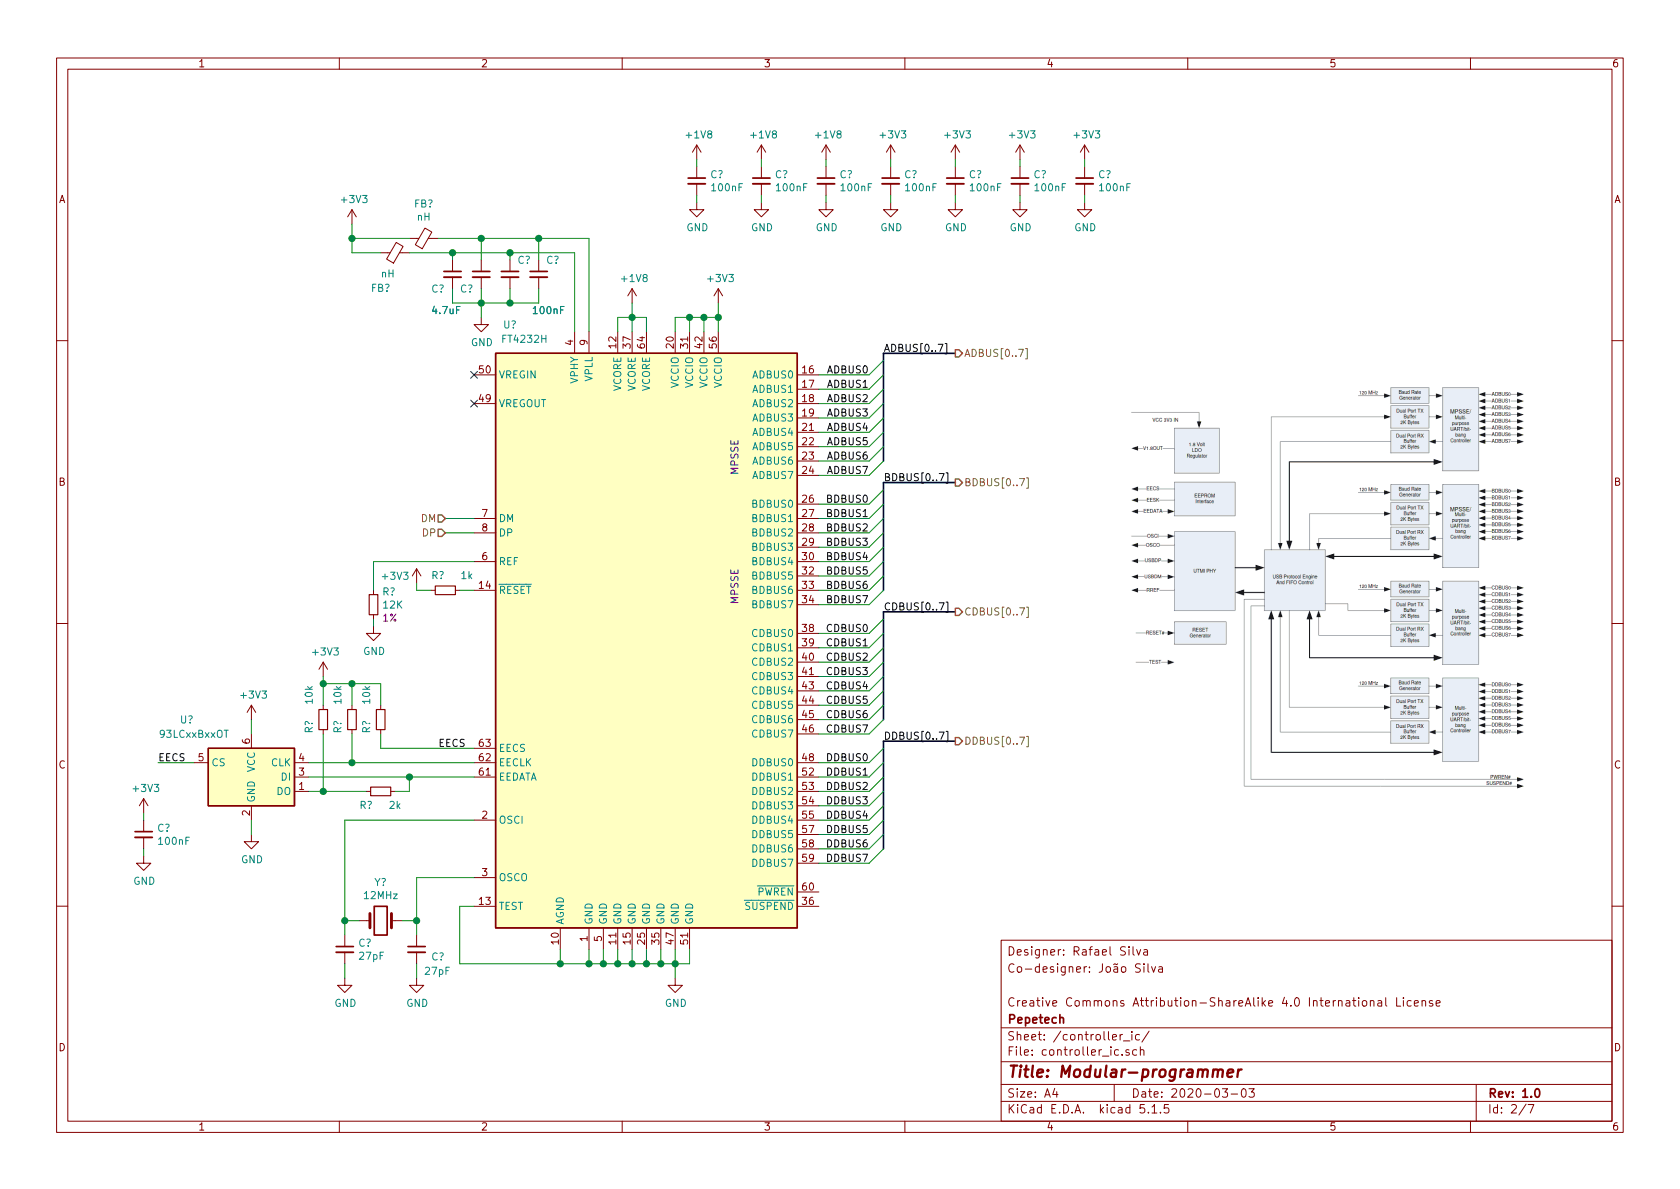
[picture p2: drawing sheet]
EESchema Schematic File Version 4
EELAYER 30 0
EELAYER END
$Descr A4 11693 8268
encoding utf-8
Sheet 2 7
Title "Modular-programmer"
Date "2020-03-03"
Rev "1.0"
Comp "Pepetech"
Comment1 "Creative Commons Attribution-ShareAlike 4.0 International License"
Comment2 ""
Comment3 "Co-designer: João Silva"
Comment4 "Designer: Rafael Silva"
$EndDescr
Wire Wire Line
	4850 1100 4850 1150
$Comp
L power:+1V8 #PWR?
U 1 1
P 4850 1100
F 0 "#PWR?" H 4850 950 50  0001 C CNN
F 1 "+1V8" H 4865 1273 50  0000 C CNN
F 2 "" H 4850 1100 50  0001 C CNN
F 3 "" H 4850 1100 50  0001 C CNN
	1    4850 1100
	1    0    0    -1  
$EndComp
Wire Wire Line
	4850 1350 4850 1400
$Comp
L Device:C_Small C?
U 1 1
P 4850 1250
F 0 "C?" H 4942 1296 50  0000 L CNN
F 1 "100nF" H 4942 1205 50  0000 L CNN
F 2 "" H 4850 1250 50  0001 C CNN
F 3 "~" H 4850 1250 50  0001 C CNN
	1    4850 1250
	1    0    0    -1  
$EndComp
$Comp
L power:GND #PWR?
U 1 1
P 4850 1400
F 0 "#PWR?" H 4850 1150 50  0001 C CNN
F 1 "GND" H 4855 1227 50  0000 C CNN
F 2 "" H 4850 1400 50  0001 C CNN
F 3 "" H 4850 1400 50  0001 C CNN
	1    4850 1400
	1    0    0    -1  
$EndComp
Wire Wire Line
	5300 1100 5300 1150
$Comp
L power:+1V8 #PWR?
U 1 1
P 5300 1100
F 0 "#PWR?" H 5300 950 50  0001 C CNN
F 1 "+1V8" H 5315 1273 50  0000 C CNN
F 2 "" H 5300 1100 50  0001 C CNN
F 3 "" H 5300 1100 50  0001 C CNN
	1    5300 1100
	1    0    0    -1  
$EndComp
Wire Wire Line
	5300 1350 5300 1400
$Comp
L Device:C_Small C?
U 1 1
P 5300 1250
F 0 "C?" H 5392 1296 50  0000 L CNN
F 1 "100nF" H 5392 1205 50  0000 L CNN
F 2 "" H 5300 1250 50  0001 C CNN
F 3 "~" H 5300 1250 50  0001 C CNN
	1    5300 1250
	1    0    0    -1  
$EndComp
$Comp
L power:GND #PWR?
U 1 1
P 5300 1400
F 0 "#PWR?" H 5300 1150 50  0001 C CNN
F 1 "GND" H 5305 1227 50  0000 C CNN
F 2 "" H 5300 1400 50  0001 C CNN
F 3 "" H 5300 1400 50  0001 C CNN
	1    5300 1400
	1    0    0    -1  
$EndComp
Wire Wire Line
	5750 1100 5750 1150
$Comp
L power:+1V8 #PWR?
U 1 1
P 5750 1100
F 0 "#PWR?" H 5750 950 50  0001 C CNN
F 1 "+1V8" H 5765 1273 50  0000 C CNN
F 2 "" H 5750 1100 50  0001 C CNN
F 3 "" H 5750 1100 50  0001 C CNN
	1    5750 1100
	1    0    0    -1  
$EndComp
Wire Wire Line
	5750 1350 5750 1400
$Comp
L Device:C_Small C?
U 1 1
P 5750 1250
F 0 "C?" H 5842 1296 50  0000 L CNN
F 1 "100nF" H 5842 1205 50  0000 L CNN
F 2 "" H 5750 1250 50  0001 C CNN
F 3 "~" H 5750 1250 50  0001 C CNN
	1    5750 1250
	1    0    0    -1  
$EndComp
$Comp
L power:GND #PWR?
U 1 1
P 5750 1400
F 0 "#PWR?" H 5750 1150 50  0001 C CNN
F 1 "GND" H 5755 1227 50  0000 C CNN
F 2 "" H 5750 1400 50  0001 C CNN
F 3 "" H 5750 1400 50  0001 C CNN
	1    5750 1400
	1    0    0    -1  
$EndComp
Wire Wire Line
	7550 1350 7550 1400
Wire Wire Line
	7550 1150 7550 1100
$Comp
L Device:C_Small C?
U 1 1
P 7550 1250
F 0 "C?" H 7642 1296 50  0000 L CNN
F 1 "100nF" H 7642 1205 50  0000 L CNN
F 2 "" H 7550 1250 50  0001 C CNN
F 3 "~" H 7550 1250 50  0001 C CNN
	1    7550 1250
	1    0    0    -1  
$EndComp
$Comp
L power:GND #PWR?
U 1 1
P 7550 1400
F 0 "#PWR?" H 7550 1150 50  0001 C CNN
F 1 "GND" H 7555 1227 50  0000 C CNN
F 2 "" H 7550 1400 50  0001 C CNN
F 3 "" H 7550 1400 50  0001 C CNN
	1    7550 1400
	1    0    0    -1  
$EndComp
$Comp
L power:+3V3 #PWR?
U 1 1
P 7550 1100
F 0 "#PWR?" H 7550 950 50  0001 C CNN
F 1 "+3V3" H 7565 1273 50  0000 C CNN
F 2 "" H 7550 1100 50  0001 C CNN
F 3 "" H 7550 1100 50  0001 C CNN
	1    7550 1100
	1    0    0    -1  
$EndComp
Wire Wire Line
	7100 1350 7100 1400
Wire Wire Line
	7100 1150 7100 1100
$Comp
L Device:C_Small C?
U 1 1
P 7100 1250
F 0 "C?" H 7192 1296 50  0000 L CNN
F 1 "100nF" H 7192 1205 50  0000 L CNN
F 2 "" H 7100 1250 50  0001 C CNN
F 3 "~" H 7100 1250 50  0001 C CNN
	1    7100 1250
	1    0    0    -1  
$EndComp
$Comp
L power:GND #PWR?
U 1 1
P 7100 1400
F 0 "#PWR?" H 7100 1150 50  0001 C CNN
F 1 "GND" H 7105 1227 50  0000 C CNN
F 2 "" H 7100 1400 50  0001 C CNN
F 3 "" H 7100 1400 50  0001 C CNN
	1    7100 1400
	1    0    0    -1  
$EndComp
$Comp
L power:+3V3 #PWR?
U 1 1
P 7100 1100
F 0 "#PWR?" H 7100 950 50  0001 C CNN
F 1 "+3V3" H 7115 1273 50  0000 C CNN
F 2 "" H 7100 1100 50  0001 C CNN
F 3 "" H 7100 1100 50  0001 C CNN
	1    7100 1100
	1    0    0    -1  
$EndComp
Wire Wire Line
	6650 1350 6650 1400
Wire Wire Line
	6650 1150 6650 1100
$Comp
L Device:C_Small C?
U 1 1
P 6650 1250
F 0 "C?" H 6742 1296 50  0000 L CNN
F 1 "100nF" H 6742 1205 50  0000 L CNN
F 2 "" H 6650 1250 50  0001 C CNN
F 3 "~" H 6650 1250 50  0001 C CNN
	1    6650 1250
	1    0    0    -1  
$EndComp
$Comp
L power:GND #PWR?
U 1 1
P 6650 1400
F 0 "#PWR?" H 6650 1150 50  0001 C CNN
F 1 "GND" H 6655 1227 50  0000 C CNN
F 2 "" H 6650 1400 50  0001 C CNN
F 3 "" H 6650 1400 50  0001 C CNN
	1    6650 1400
	1    0    0    -1  
$EndComp
$Comp
L power:+3V3 #PWR?
U 1 1
P 6650 1100
F 0 "#PWR?" H 6650 950 50  0001 C CNN
F 1 "+3V3" H 6665 1273 50  0000 C CNN
F 2 "" H 6650 1100 50  0001 C CNN
F 3 "" H 6650 1100 50  0001 C CNN
	1    6650 1100
	1    0    0    -1  
$EndComp
Wire Wire Line
	6200 1350 6200 1400
Wire Wire Line
	6200 1150 6200 1100
$Comp
L Device:C_Small C?
U 1 1
P 6200 1250
F 0 "C?" H 6292 1296 50  0000 L CNN
F 1 "100nF" H 6292 1205 50  0000 L CNN
F 2 "" H 6200 1250 50  0001 C CNN
F 3 "~" H 6200 1250 50  0001 C CNN
	1    6200 1250
	1    0    0    -1  
$EndComp
$Comp
L power:GND #PWR?
U 1 1
P 6200 1400
F 0 "#PWR?" H 6200 1150 50  0001 C CNN
F 1 "GND" H 6205 1227 50  0000 C CNN
F 2 "" H 6200 1400 50  0001 C CNN
F 3 "" H 6200 1400 50  0001 C CNN
	1    6200 1400
	1    0    0    -1  
$EndComp
$Comp
L power:+3V3 #PWR?
U 1 1
P 6200 1100
F 0 "#PWR?" H 6200 950 50  0001 C CNN
F 1 "+3V3" H 6215 1273 50  0000 C CNN
F 2 "" H 6200 1100 50  0001 C CNN
F 3 "" H 6200 1100 50  0001 C CNN
	1    6200 1100
	1    0    0    -1  
$EndComp
Wire Wire Line
	1000 5900 1000 5950
Wire Wire Line
	1000 5700 1000 5650
$Comp
L Device:C_Small C?
U 1 1
P 1000 5800
F 0 "C?" H 1092 5846 50  0000 L CNN
F 1 "100nF" H 1092 5755 50  0000 L CNN
F 2 "" H 1000 5800 50  0001 C CNN
F 3 "~" H 1000 5800 50  0001 C CNN
	1    1000 5800
	1    0    0    -1  
$EndComp
$Comp
L power:GND #PWR?
U 1 1
P 1000 5950
F 0 "#PWR?" H 1000 5700 50  0001 C CNN
F 1 "GND" H 1005 5777 50  0000 C CNN
F 2 "" H 1000 5950 50  0001 C CNN
F 3 "" H 1000 5950 50  0001 C CNN
	1    1000 5950
	1    0    0    -1  
$EndComp
$Comp
L power:+3V3 #PWR?
U 1 1
P 1000 5650
F 0 "#PWR?" H 1000 5500 50  0001 C CNN
F 1 "+3V3" H 1015 5823 50  0000 C CNN
F 2 "" H 1000 5650 50  0001 C CNN
F 3 "" H 1000 5650 50  0001 C CNN
	1    1000 5650
	1    0    0    -1  
$EndComp
$Comp
L power:GND #PWR?
U 1 1
P 1750 5800
F 0 "#PWR?" H 1750 5550 50  0001 C CNN
F 1 "GND" H 1755 5627 50  0000 C CNN
F 2 "" H 1750 5800 50  0001 C CNN
F 3 "" H 1750 5800 50  0001 C CNN
	1    1750 5800
	1    0    0    -1  
$EndComp
Wire Wire Line
	1750 5700 1750 5800
$Comp
L power:+3V3 #PWR?
U 1 1
P 1750 5000
F 0 "#PWR?" H 1750 4850 50  0001 C CNN
F 1 "+3V3" H 1765 5173 50  0000 C CNN
F 2 "" H 1750 5000 50  0001 C CNN
F 3 "" H 1750 5000 50  0001 C CNN
	1    1750 5000
	1    0    0    -1  
$EndComp
$Comp
L power:+3V3 #PWR?
U 1 1
P 2250 4700
F 0 "#PWR?" H 2250 4550 50  0001 C CNN
F 1 "+3V3" H 2265 4873 50  0000 C CNN
F 2 "" H 2250 4700 50  0001 C CNN
F 3 "" H 2250 4700 50  0001 C CNN
	1    2250 4700
	1    0    0    -1  
$EndComp
Wire Wire Line
	1750 5100 1750 5000
Wire Wire Line
	2450 4750 2250 4750
Connection ~ 2450 4750
Wire Wire Line
	2450 4750 2450 4900
Wire Wire Line
	2250 4750 2250 4700
Connection ~ 2250 4750
Wire Wire Line
	2650 4750 2650 4900
Wire Wire Line
	2650 4750 2450 4750
Wire Wire Line
	2250 4900 2250 4750
$Comp
L Device:R_Small R?
U 1 1
P 2650 5000
F 0 "R?" V 2550 4900 50  0000 L CNN
F 1 "10k" V 2550 5100 50  0000 L CNN
F 2 "" H 2650 5000 50  0001 C CNN
F 3 "~" H 2650 5000 50  0001 C CNN
	1    2650 5000
	1    0    0    -1  
$EndComp
$Comp
L Device:R_Small R?
U 1 1
P 2450 5000
F 0 "R?" V 2350 4900 50  0000 L CNN
F 1 "10k" V 2350 5100 50  0000 L CNN
F 2 "" H 2450 5000 50  0001 C CNN
F 3 "~" H 2450 5000 50  0001 C CNN
	1    2450 5000
	1    0    0    -1  
$EndComp
$Comp
L Device:R_Small R?
U 1 1
P 2250 5000
F 0 "R?" V 2150 4900 50  0000 L CNN
F 1 "10k" V 2150 5100 50  0000 L CNN
F 2 "" H 2250 5000 50  0001 C CNN
F 3 "~" H 2250 5000 50  0001 C CNN
	1    2250 5000
	1    0    0    -1  
$EndComp
Wire Wire Line
	2650 5200 2650 5100
Wire Wire Line
	2150 5400 2850 5400
Wire Wire Line
	2450 5300 2150 5300
Connection ~ 2450 5300
Wire Wire Line
	2450 5300 2450 5100
Wire Wire Line
	2250 5500 2550 5500
Connection ~ 2250 5500
Wire Wire Line
	2250 5500 2250 5100
Wire Wire Line
	2850 5400 3300 5400
Connection ~ 2850 5400
Wire Wire Line
	2850 5500 2850 5400
Wire Wire Line
	2750 5500 2850 5500
Wire Wire Line
	2150 5500 2250 5500
$Comp
L Device:R_Small R?
U 1 1
P 2650 5500
F 0 "R?" V 2550 5600 50  0000 C CNN
F 1 "2k" V 2550 5400 50  0000 C CNN
F 2 "" H 2650 5500 50  0001 C CNN
F 3 "~" H 2650 5500 50  0001 C CNN
	1    2650 5500
	0    -1   -1   0   
$EndComp
Wire Wire Line
	3300 5300 2450 5300
Text Label 3050 5200 0    50   ~ 0
EECS
Wire Wire Line
	3300 5200 2650 5200
Text Label 1100 5300 0    50   ~ 0
EECS
Wire Wire Line
	1350 5300 1100 5300
$Comp
L Memory_EEPROM:93LCxxBxxOT U?
U 1 1
P 1750 5400
F 0 "U?" H 1300 5800 50  0000 C CNN
F 1 "93LCxxBxxOT" H 1350 5700 50  0000 C CNN
F 2 "Package_TO_SOT_SMD:SOT-23-6" H 1750 5400 50  0001 C CNN
F 3 "http://ww1.microchip.com/downloads/en/DeviceDoc/20001749K.pdf" H 1750 5400 50  0001 C CNN
	1    1750 5400
	1    0    0    -1  
$EndComp
NoConn ~ 3300 2800
NoConn ~ 3300 2600
$Comp
L power:+3V3 #PWR?
U 1 1
P 2900 4050
F 0 "#PWR?" H 2900 3900 50  0001 C CNN
F 1 "+3V3" H 2750 4100 50  0000 C CNN
F 2 "" H 2900 4050 50  0001 C CNN
F 3 "" H 2900 4050 50  0001 C CNN
	1    2900 4050
	1    0    0    -1  
$EndComp
Wire Wire Line
	2900 4100 2900 4050
Wire Wire Line
	3000 4100 2900 4100
$Comp
L Device:R_Small R?
U 1 1
P 3100 4100
F 0 "R?" V 3200 4150 50  0000 C CNN
F 1 "1k" V 3200 3950 50  0000 C CNN
F 2 "" H 3100 4100 50  0001 C CNN
F 3 "~" H 3100 4100 50  0001 C CNN
	1    3100 4100
	0    -1   -1   0   
$EndComp
Wire Wire Line
	3300 4100 3200 4100
$Comp
L power:GND #PWR?
U 1 1
P 2600 4350
F 0 "#PWR?" H 2600 4100 50  0001 C CNN
F 1 "GND" H 2605 4177 50  0000 C CNN
F 2 "" H 2600 4350 50  0001 C CNN
F 3 "" H 2600 4350 50  0001 C CNN
	1    2600 4350
	1    0    0    -1  
$EndComp
Wire Wire Line
	2600 4300 2600 4350
Wire Wire Line
	2600 3900 2600 4100
Wire Wire Line
	3300 3900 2600 3900
$Comp
L Device:R_Small R?
U 1 1
P 2600 4200
F 0 "R?" H 2659 4291 50  0000 L CNN
F 1 "12K" H 2659 4200 50  0000 L CNN
F 2 "" H 2600 4200 50  0001 C CNN
F 3 "~" H 2600 4200 50  0001 C CNN
F 4 "1%" H 2659 4109 50  0000 L CNN "Tolerance"
	1    2600 4200
	1    0    0    -1  
$EndComp
$Comp
L power:+3V3 #PWR?
U 1 1
P 2450 1550
F 0 "#PWR?" H 2450 1400 50  0001 C CNN
F 1 "+3V3" H 2465 1723 50  0000 C CNN
F 2 "" H 2450 1550 50  0001 C CNN
F 3 "" H 2450 1550 50  0001 C CNN
	1    2450 1550
	1    0    0    -1  
$EndComp
$Comp
L power:+3V3 #PWR?
U 1 1
P 5000 2100
F 0 "#PWR?" H 5000 1950 50  0001 C CNN
F 1 "+3V3" H 5015 2273 50  0000 C CNN
F 2 "" H 5000 2100 50  0001 C CNN
F 3 "" H 5000 2100 50  0001 C CNN
	1    5000 2100
	1    0    0    -1  
$EndComp
Connection ~ 2450 1650
Wire Wire Line
	2450 1650 2450 1550
Wire Wire Line
	2450 1750 2650 1750
Wire Wire Line
	2450 1650 2450 1750
Wire Wire Line
	2850 1650 2450 1650
$Comp
L power:GND #PWR?
U 1 1
P 3350 2200
F 0 "#PWR?" H 3350 1950 50  0001 C CNN
F 1 "GND" H 3355 2027 50  0000 C CNN
F 2 "" H 3350 2200 50  0001 C CNN
F 3 "" H 3350 2200 50  0001 C CNN
	1    3350 2200
	1    0    0    -1  
$EndComp
Wire Wire Line
	3350 2100 3350 2200
Wire Wire Line
	3350 2100 3550 2100
Connection ~ 3350 2100
Wire Wire Line
	3350 2100 3350 2000
Wire Wire Line
	3550 2100 3750 2100
Connection ~ 3550 2100
Wire Wire Line
	3550 2100 3550 2000
Wire Wire Line
	3750 2100 3750 2000
Wire Wire Line
	3150 2100 3350 2100
Wire Wire Line
	3150 2000 3150 2100
Wire Wire Line
	3750 1650 4100 1650
Connection ~ 3750 1650
Wire Wire Line
	3750 1800 3750 1650
Wire Wire Line
	3550 1750 4000 1750
Connection ~ 3550 1750
Wire Wire Line
	3550 1800 3550 1750
Wire Wire Line
	3350 1650 3750 1650
Connection ~ 3350 1650
Wire Wire Line
	3350 1800 3350 1650
Wire Wire Line
	3150 1750 3550 1750
Connection ~ 3150 1750
Wire Wire Line
	3150 1800 3150 1750
$Comp
L Device:C_Small C?
U 1 1
P 3150 1900
F 0 "C?" H 3000 1800 50  0000 L CNN
F 1 "4.7uF" H 3000 1650 50  0000 L CNN
F 2 "" H 3150 1900 50  0001 C CNN
F 3 "~" H 3150 1900 50  0001 C CNN
	1    3150 1900
	1    0    0    -1  
$EndComp
$Comp
L Device:C_Small C?
U 1 1
P 3350 1900
F 0 "C?" H 3200 1800 50  0000 L CNN
F 1 "4.7uF" H 3000 1650 50  0000 L CNN
F 2 "" H 3350 1900 50  0001 C CNN
F 3 "~" H 3350 1900 50  0001 C CNN
	1    3350 1900
	1    0    0    -1  
$EndComp
$Comp
L Device:C_Small C?
U 1 1
P 3550 1900
F 0 "C?" H 3600 2000 50  0000 L CNN
F 1 "100nF" H 3700 1650 50  0000 L CNN
F 2 "" H 3550 1900 50  0001 C CNN
F 3 "~" H 3550 1900 50  0001 C CNN
	1    3550 1900
	1    0    0    -1  
$EndComp
$Comp
L Device:C_Small C?
U 1 1
P 3750 1900
F 0 "C?" H 3800 2000 50  0000 L CNN
F 1 "100nF" H 3700 1650 50  0000 L CNN
F 2 "" H 3750 1900 50  0001 C CNN
F 3 "~" H 3750 1900 50  0001 C CNN
	1    3750 1900
	1    0    0    -1  
$EndComp
Wire Wire Line
	4100 1650 4100 2300
Wire Wire Line
	3050 1650 3350 1650
Wire Wire Line
	4000 1750 4000 2300
Wire Wire Line
	2850 1750 3150 1750
$Comp
L Device:Ferrite_Bead_Small FB?
U 1 1
P 2750 1750
F 0 "FB?" V 2500 1850 50  0000 C CNN
F 1 "nH" V 2600 1800 50  0000 C CNN
F 2 "" V 2680 1750 50  0001 C CNN
F 3 "~" H 2750 1750 50  0001 C CNN
	1    2750 1750
	0    -1   -1   0   
$EndComp
$Comp
L Device:Ferrite_Bead_Small FB?
U 1 1
P 2950 1650
F 0 "FB?" V 3187 1650 50  0000 C CNN
F 1 "nH" V 3096 1650 50  0000 C CNN
F 2 "" V 2880 1650 50  0001 C CNN
F 3 "~" H 2950 1650 50  0001 C CNN
	1    2950 1650
	0    -1   -1   0   
$EndComp
Wire Wire Line
	4800 2200 4900 2200
Connection ~ 4800 2200
Wire Wire Line
	4800 2300 4800 2200
Wire Wire Line
	4900 2200 5000 2200
Connection ~ 4900 2200
Wire Wire Line
	4900 2300 4900 2200
Connection ~ 5000 2200
Wire Wire Line
	5000 2300 5000 2200
Wire Wire Line
	5000 2200 5000 2100
Wire Wire Line
	4700 2200 4800 2200
Wire Wire Line
	4700 2300 4700 2200
$Comp
L power:+1V8 #PWR?
U 1 1
P 4400 2100
F 0 "#PWR?" H 4400 1950 50  0001 C CNN
F 1 "+1V8" H 4415 2273 50  0000 C CNN
F 2 "" H 4400 2100 50  0001 C CNN
F 3 "" H 4400 2100 50  0001 C CNN
	1    4400 2100
	1    0    0    -1  
$EndComp
Wire Wire Line
	4400 2300 4400 2200
Connection ~ 4400 2200
Wire Wire Line
	4400 2200 4500 2200
Wire Wire Line
	4500 2300 4500 2200
Wire Wire Line
	4400 2200 4400 2100
Wire Wire Line
	4300 2200 4400 2200
Wire Wire Line
	4300 2300 4300 2200
$Comp
L power:GND #PWR?
U 1 1
P 2400 6800
F 0 "#PWR?" H 2400 6550 50  0001 C CNN
F 1 "GND" H 2405 6627 50  0000 C CNN
F 2 "" H 2400 6800 50  0001 C CNN
F 3 "" H 2400 6800 50  0001 C CNN
	1    2400 6800
	1    0    0    -1  
$EndComp
$Comp
L power:GND #PWR?
U 1 1
P 2900 6800
F 0 "#PWR?" H 2900 6550 50  0001 C CNN
F 1 "GND" H 2905 6627 50  0000 C CNN
F 2 "" H 2900 6800 50  0001 C CNN
F 3 "" H 2900 6800 50  0001 C CNN
	1    2900 6800
	1    0    0    -1  
$EndComp
Connection ~ 3900 6700
Wire Wire Line
	3900 6600 3900 6700
Connection ~ 4100 6700
Wire Wire Line
	3200 6700 3900 6700
Wire Wire Line
	3200 6300 3200 6700
Wire Wire Line
	3300 6300 3200 6300
Connection ~ 2900 6400
Wire Wire Line
	2900 6100 3300 6100
Wire Wire Line
	2900 6400 2900 6100
Wire Wire Line
	2400 5700 2400 6400
Connection ~ 2400 6400
Wire Wire Line
	2400 5700 3300 5700
Wire Wire Line
	2900 6700 2900 6800
Wire Wire Line
	2400 6700 2400 6800
Wire Wire Line
	2900 6400 2900 6500
Wire Wire Line
	2800 6400 2900 6400
Wire Wire Line
	2400 6400 2500 6400
Wire Wire Line
	2400 6500 2400 6400
$Comp
L Device:C_Small C?
U 1 1
P 2900 6600
F 0 "C?" H 3000 6550 50  0000 L CNN
F 1 "27pF" H 2950 6450 50  0000 L CNN
F 2 "" H 2900 6600 50  0001 C CNN
F 3 "~" H 2900 6600 50  0001 C CNN
	1    2900 6600
	1    0    0    -1  
$EndComp
$Comp
L Device:C_Small C?
U 1 1
P 2400 6600
F 0 "C?" H 2492 6646 50  0000 L CNN
F 1 "27pF" H 2492 6555 50  0000 L CNN
F 2 "" H 2400 6600 50  0001 C CNN
F 3 "~" H 2400 6600 50  0001 C CNN
	1    2400 6600
	1    0    0    -1  
$EndComp
$Comp
L Device:Crystal Y?
U 1 1
P 2650 6400
F 0 "Y?" H 2650 6668 50  0000 C CNN
F 1 "12MHz" H 2650 6577 50  0000 C CNN
F 2 "" H 2650 6400 50  0001 C CNN
F 3 "~" H 2650 6400 50  0001 C CNN
	1    2650 6400
	1    0    0    -1  
$EndComp
Wire Wire Line
	3100 3700 3300 3700
Wire Wire Line
	3100 3600 3300 3600
Text HLabel 3100 3600 0    50   Input ~ 0
DM
Text HLabel 3100 3700 0    50   Input ~ 0
DP
Text HLabel 6650 5150 2    50   Output ~ 0
DDBUS[0..7]
Text HLabel 6650 4250 2    50   Output ~ 0
CDBUS[0..7]
Text HLabel 6650 3350 2    50   Output ~ 0
BDBUS[0..7]
Text HLabel 6650 2450 2    50   Output ~ 0
ADBUS[0..7]
$Comp
L power:GND #PWR?
U 1 1
P 4700 6800
F 0 "#PWR?" H 4700 6550 50  0001 C CNN
F 1 "GND" H 4705 6627 50  0000 C CNN
F 2 "" H 4700 6800 50  0001 C CNN
F 3 "" H 4700 6800 50  0001 C CNN
	1    4700 6800
	1    0    0    -1  
$EndComp
Wire Wire Line
	4700 6700 4700 6800
Wire Wire Line
	4200 6700 4300 6700
Connection ~ 4200 6700
Wire Wire Line
	4200 6600 4200 6700
Wire Wire Line
	4300 6700 4400 6700
Connection ~ 4300 6700
Wire Wire Line
	4300 6600 4300 6700
Wire Wire Line
	4400 6700 4500 6700
Connection ~ 4400 6700
Wire Wire Line
	4400 6600 4400 6700
Wire Wire Line
	4500 6700 4600 6700
Connection ~ 4500 6700
Wire Wire Line
	4100 6700 4200 6700
Wire Wire Line
	4500 6600 4500 6700
Wire Wire Line
	4600 6700 4700 6700
Connection ~ 4600 6700
Wire Wire Line
	4600 6600 4600 6700
Wire Wire Line
	4700 6700 4800 6700
Connection ~ 4700 6700
Wire Wire Line
	4700 6600 4700 6700
Wire Wire Line
	4800 6700 4800 6600
Wire Wire Line
	4100 6600 4100 6700
Text Label 6150 2450 0    50   ~ 0
ADBUS[0..7]
Text Label 6150 3350 0    50   ~ 0
BDBUS[0..7]
Text Label 6150 4250 0    50   ~ 0
CDBUS[0..7]
Text Label 6150 5150 0    50   ~ 0
DDBUS[0..7]
Wire Bus Line
	6150 2450 6650 2450
Wire Bus Line
	6150 3350 6650 3350
Wire Bus Line
	6150 4250 6650 4250
Wire Bus Line
	6150 5150 6650 5150
Entry Wire Line
	6050 6000 6150 5900
Entry Wire Line
	6050 5900 6150 5800
Entry Wire Line
	6050 5800 6150 5700
Entry Wire Line
	6050 5700 6150 5600
Entry Wire Line
	6050 5600 6150 5500
Entry Wire Line
	6050 5500 6150 5400
Entry Wire Line
	6050 5400 6150 5300
Entry Wire Line
	6050 5300 6150 5200
Entry Wire Line
	6050 5100 6150 5000
Entry Wire Line
	6050 5000 6150 4900
Entry Wire Line
	6050 4900 6150 4800
Entry Wire Line
	6050 4800 6150 4700
Entry Wire Line
	6050 4700 6150 4600
Entry Wire Line
	6050 4600 6150 4500
Entry Wire Line
	6050 4500 6150 4400
Entry Wire Line
	6050 4400 6150 4300
Entry Wire Line
	6050 4200 6150 4100
Entry Wire Line
	6050 4100 6150 4000
Entry Wire Line
	6050 4000 6150 3900
Entry Wire Line
	6050 3900 6150 3800
Entry Wire Line
	6050 3800 6150 3700
Entry Wire Line
	6050 3700 6150 3600
Entry Wire Line
	6050 3600 6150 3500
Entry Wire Line
	6050 3500 6150 3400
Entry Wire Line
	6050 3300 6150 3200
Entry Wire Line
	6050 3200 6150 3100
Entry Wire Line
	6050 3100 6150 3000
Entry Wire Line
	6050 3000 6150 2900
Entry Wire Line
	6050 2900 6150 2800
Entry Wire Line
	6050 2800 6150 2700
Entry Wire Line
	6050 2700 6150 2600
Entry Wire Line
	6050 2600 6150 2500
Text Label 6050 6000 2    50   ~ 0
DDBUS7
Text Label 6050 5900 2    50   ~ 0
DDBUS6
Text Label 6050 5800 2    50   ~ 0
DDBUS5
Text Label 6050 5700 2    50   ~ 0
DDBUS4
Text Label 6050 5600 2    50   ~ 0
DDBUS3
Text Label 6050 5500 2    50   ~ 0
DDBUS2
Text Label 6050 5400 2    50   ~ 0
DDBUS1
Text Label 6050 5300 2    50   ~ 0
DDBUS0
Text Label 6050 5100 2    50   ~ 0
CDBUS7
Text Label 6050 5000 2    50   ~ 0
CDBUS6
Text Label 6050 4900 2    50   ~ 0
CDBUS5
Text Label 6050 4800 2    50   ~ 0
CDBUS4
Text Label 6050 4700 2    50   ~ 0
CDBUS3
Text Label 6050 4600 2    50   ~ 0
CDBUS2
Text Label 6050 4500 2    50   ~ 0
CDBUS1
Text Label 6050 4400 2    50   ~ 0
CDBUS0
Text Label 6050 4200 2    50   ~ 0
BDBUS7
Text Label 6050 4100 2    50   ~ 0
BDBUS6
Text Label 6050 4000 2    50   ~ 0
BDBUS5
Text Label 6050 3900 2    50   ~ 0
BDBUS4
Text Label 6050 3800 2    50   ~ 0
BDBUS3
Text Label 6050 3700 2    50   ~ 0
BDBUS2
Text Label 6050 3600 2    50   ~ 0
BDBUS1
Text Label 6050 3500 2    50   ~ 0
BDBUS0
Text Label 6050 3300 2    50   ~ 0
ADBUS7
Text Label 6050 3200 2    50   ~ 0
ADBUS6
Text Label 6050 3100 2    50   ~ 0
ADBUS5
Text Label 6050 3000 2    50   ~ 0
ADBUS4
Text Label 6050 2900 2    50   ~ 0
ADBUS3
Text Label 6050 2800 2    50   ~ 0
ADBUS2
Text Label 6050 2700 2    50   ~ 0
ADBUS1
Text Label 6050 2600 2    50   ~ 0
ADBUS0
Wire Wire Line
	5700 6000 6050 6000
Wire Wire Line
	5700 5900 6050 5900
Wire Wire Line
	5700 5800 6050 5800
Wire Wire Line
	5700 5700 6050 5700
Wire Wire Line
	5700 5600 6050 5600
Wire Wire Line
	5700 5500 6050 5500
Wire Wire Line
	5700 5400 6050 5400
Wire Wire Line
	5700 5300 6050 5300
Wire Wire Line
	5700 5100 6050 5100
Wire Wire Line
	5700 5000 6050 5000
Wire Wire Line
	5700 4900 6050 4900
Wire Wire Line
	5700 4800 6050 4800
Wire Wire Line
	5700 4700 6050 4700
Wire Wire Line
	5700 4600 6050 4600
Wire Wire Line
	5700 4500 6050 4500
Wire Wire Line
	5700 4400 6050 4400
Wire Wire Line
	5700 4200 6050 4200
Wire Wire Line
	5700 4100 6050 4100
Wire Wire Line
	5700 4000 6050 4000
Wire Wire Line
	5700 3900 6050 3900
Wire Wire Line
	5700 3800 6050 3800
Wire Wire Line
	5700 3700 6050 3700
Wire Wire Line
	5700 3600 6050 3600
Wire Wire Line
	5700 3500 6050 3500
Wire Wire Line
	5700 3300 6050 3300
Wire Wire Line
	5700 3200 6050 3200
Wire Wire Line
	5700 3100 6050 3100
Wire Wire Line
	5700 3000 6050 3000
Wire Wire Line
	5700 2900 6050 2900
Wire Wire Line
	5700 2800 6050 2800
Wire Wire Line
	5700 2700 6050 2700
Wire Wire Line
	5700 2600 6050 2600
Wire Wire Line
	3900 6700 4100 6700
$Comp
L Interface_USB:FT4232H U?
U 1 1
P 4500 4500
F 0 "U?" H 3550 6750 50  0000 C CNN
F 1 "FT4232H" H 3650 6650 50  0000 C CNN
F 2 "" H 4500 4500 50  0001 C CNN
F 3 "https://www.ftdichip.com/Support/Documents/DataSheets/ICs/DS_FT4232H.pdf" H 4500 4500 50  0001 C CNN
	1    4500 4500
	1    0    0    -1  
$EndComp
Text Notes 5150 3300 1    50   ~ 0
MPSSE
Text Notes 5150 4200 1    50   ~ 0
MPSSE
Wire Bus Line
	6150 5150 6150 5900
Wire Bus Line
	6150 4250 6150 5000
Wire Bus Line
	6150 3350 6150 4100
Wire Bus Line
	6150 2450 6150 3200
$EndSCHEMATC
